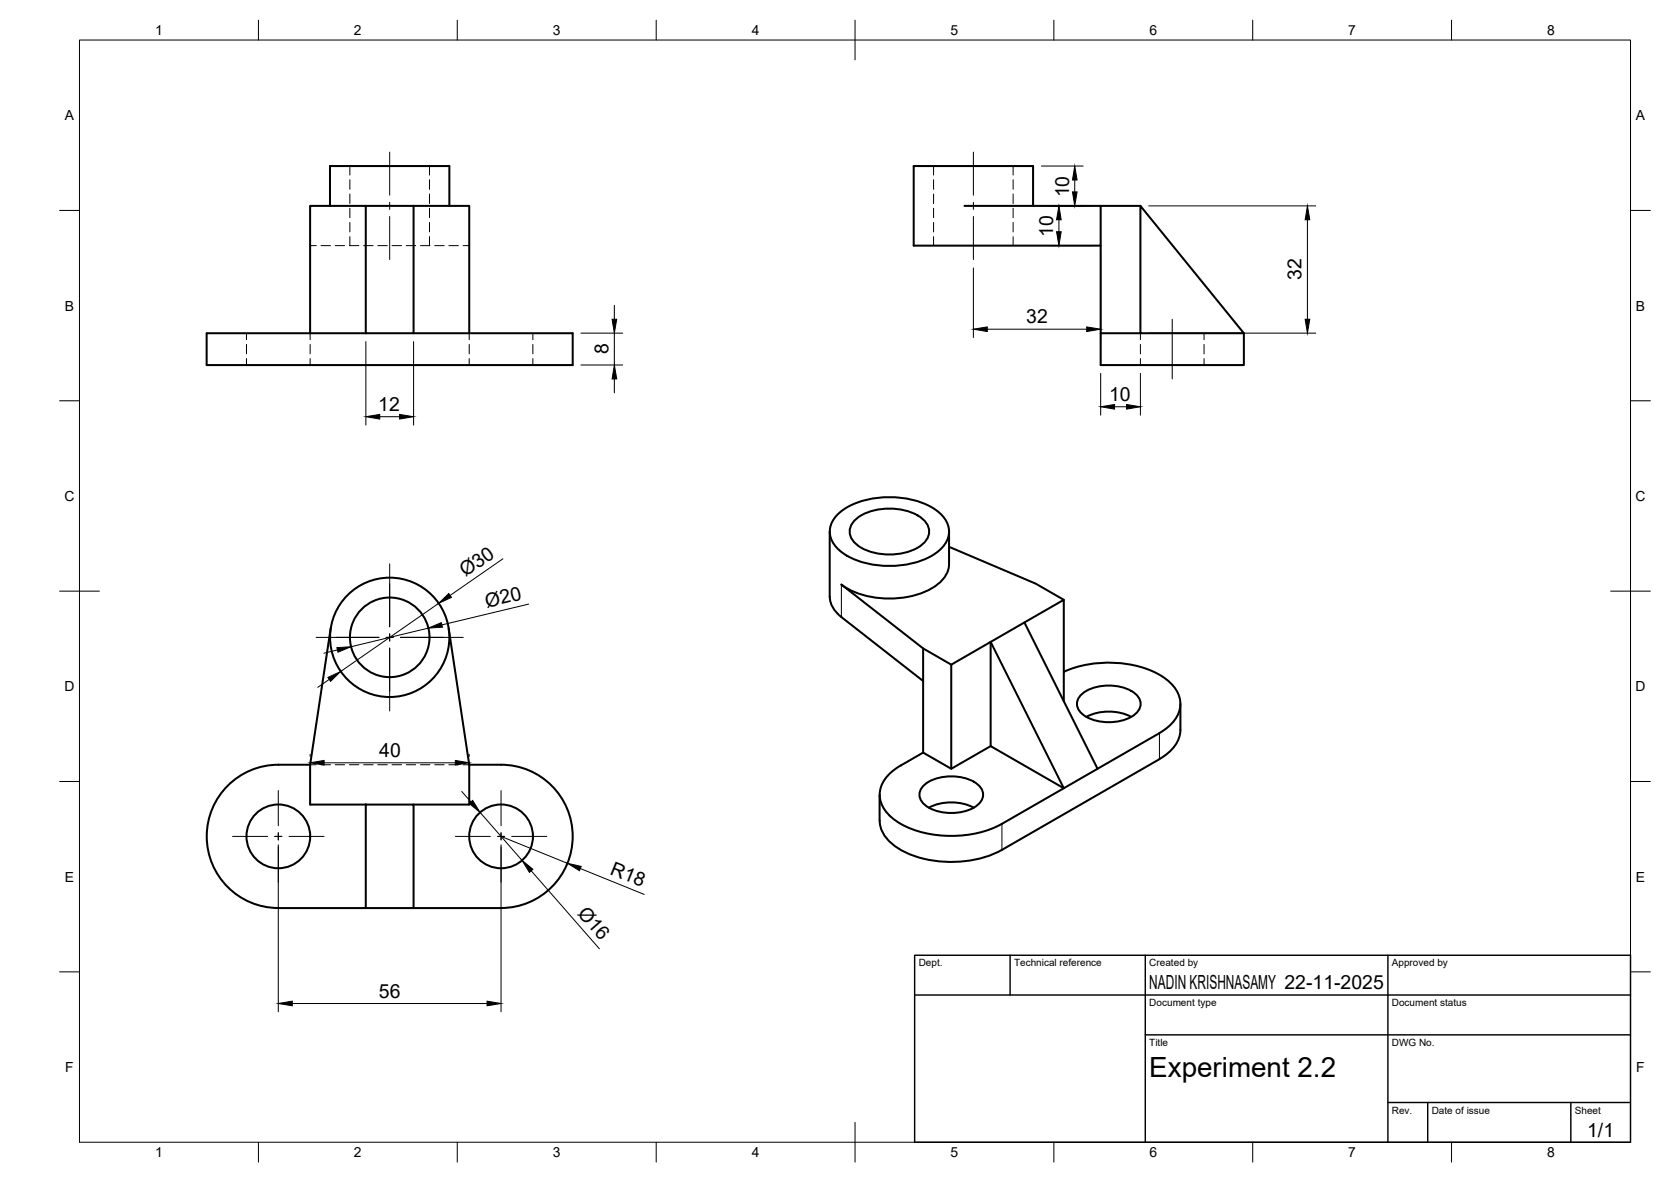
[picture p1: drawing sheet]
<svg xmlns="http://www.w3.org/2000/svg" width="420mm" height="297mm" viewBox="0 0 420 297" stroke-linecap="round" stroke-linejoin="round" font-family="sans-serif">
<!-- layer: Visible -->
<g fill="none" stroke="#000" stroke-width=".51">
<path d="M83 51.7v-10h30v10M92 51.7h12v32h-12zM92 51.7h-14v32M104 51.7h14v32M242.5 51.7h44.2M259.8 51.7v-10h-30.1v20h47.1v-10M276.8 61.7v30h36v-8M92 83.7h-40v8h92v-8h-40M276.8 83.7h36l-26.1-32v32M208.6 133.6v16.3a6.7 6.7 0 0 0 3 5.2l20.5 16v-8.2M210.9 129a20.2 20.2 0 0 1 15-4 17.2 17.2 0 0 1 11.3 4.9 5.6 5.6 0 0 1-.8 8.2 20.2 20.2 0 0 1-15.1 4 17.2 17.2 0 0 1-11.2-4.8 5.6 5.6 0 0 1 .8-8.3zM214.8 130.9a14 14 0 0 1 12.6-2.7 8.4 8.4 0 0 1 6 4.2 4 4 0 0 1-1.7 4.6 15 15 0 0 1-16.1 0 3.9 3.9 0 0 1-.8-6.1z"/>
<path d="M238.6 137.4l21.8 9.3 7.1 4M238.6 133.6v8.2a7.8 7.8 0 0 1-4.9 6.4 23.4 23.4 0 0 1-21.2-.6l-.9-.7 20.5 16 7.1 4.1M83.1 157.9l-5.1 34.3v10h14M112.8 157.9l5.2 34.3v10h-14M257.6 156.4l9.9-5.7v25.5M232.1 171.1v18M249.1 161.3l8.5-4.9 18.4 36.8-8.5 4.9zM249.1 161.3v26.2l18.4 10.6-15.6 8.9M249.1 161.3l-9.9 5.7v26.2M267.5 168.8a28.2 28.2 0 0 1 24.7 1.2 8.6 8.6 0 0 1 4.6 7.2 8.9 8.9 0 0 1-5.3 7l-15.5 9M271.6 174.8a11.3 11.3 0 0 1 11-2 5.2 5.2 0 0 1 4.2 4.1 4.5 4.5 0 0 1-3.2 3.7 12.4 12.4 0 0 1-11.3-1 3.1 3.1 0 0 1-.7-4.8zM296.8 176.9v6.5a9 9 0 0 1-5.3 7.4l-39.6 22.8a28 28 0 0 1-26.2-.5 8.6 8.6 0 0 1-4.5-6.9"/>
<path d="M78 192.2h-8a18 18 0 0 0-18 18 18 18 0 0 0 18 18h22M118 192.2h8a18 18 0 0 1 18 18 18 18 0 0 1-18 18h-22M221.2 199.7v6.6M226.5 192.4a9.5 9.5 0 0 0-5.3 6.8 7.8 7.8 0 0 0 4 7 27.2 27.2 0 0 0 20.8 3.1 22 22 0 0 0 5.9-2.3M232 197.6a11.3 11.3 0 0 1 11-2 5.2 5.2 0 0 1 4.2 4.1 4.5 4.5 0 0 1-3.2 3.7 12.4 12.4 0 0 1-11.3-1 3.1 3.1 0 0 1-.7-4.8zM249.1 187.5l-9.9 5.7-7.1-4.1-5.6 3.3M273.2 180.2a12.6 12.6 0 0 1 11.2 0M92 202.2h12v26h-12zM233.6 203a12.6 12.6 0 0 1 11.2 0"/>
<circle cx="98" cy="160.2" r="10"/>
<circle cx="98" cy="160.2" r="15"/>
<circle cx="70" cy="210.2" r="8"/>
<circle cx="126" cy="210.2" r="8"/>
</g>
<!-- layer: Hidden -->
<g fill="none" stroke="#000" stroke-width=".25">
<path d="M88 41.7v2.3M88 45.2v2.4M88 48.8v2.3M88 52.3v2.4M88 55.9v2.4M88 59.5v2.2M108 41.7v2.3M108 45.2v2.4M108 48.8v2.3M108 52.3v2.4M108 55.9v2.4M108 59.5v2.2"/>
<path d="M234.7 41.7v2.3M234.7 45.2v2.4M234.7 48.8v2.3M234.7 52.3v2.4M234.7 55.9v2.4M234.7 59.5v2.2M254.7 41.7v2.3M254.7 45.2v2.4M254.7 48.8v2.3M254.7 52.3v2.4M254.7 55.9v2.4M254.7 59.5v2.2"/>
<path d="M78 61.7h1.5M80.7 61.7h2.4M84.3 61.7h2.4M87.9 61.7h2.3M91.4 61.7h2.4M95 61.7h2.4M98.6 61.7h2.4M102.2 61.7h2.3M105.7 61.7h2.4M109.3 61.7h2.4M112.9 61.7h2.4M116.4 61.7h1.6"/>
<path d="M62 83.7v1.7M62 86.6v2.3M62 90.1v1.6M78 83.7v1.7M78 86.6v2.3M78 90.1v1.6M118 83.7v1.7M118 86.6v2.3M118 90.1v1.6M134 83.7v1.7M134 86.6v2.3M134 90.1v1.6"/>
<path d="M286.7 83.7v1.7M286.7 86.6v2.3M286.7 90.1v1.6M302.7 83.7v1.7M302.7 86.6v2.3M302.7 90.1v1.6M78 192.2h1.5M80.7 192.2h2.4M84.3 192.2h2.4M87.9 192.2h2.3M91.4 192.2h2.4M95 192.2h2.4"/>
<path d="M98.6 192.2h2.4M102.2 192.2h2.3M105.7 192.2h2.4M109.3 192.2h2.4M112.9 192.2h2.4M116.4 192.2h1.6"/>
</g>
<!-- layer: Visible Narrow -->
<path d="M211.6 146.9v8.2M291.5 184.2v6.6M251.9 207v6.6" fill="none" stroke="#000" stroke-width=".25"/>
<!-- layer: BORDER -->
<g fill="none" stroke="#000" stroke-width=".25">
<path d="M20 10.1h390v276.9h-390zM65 5.1v5M115 5.1v5M165 5.1v5M215 5.1v10M265 5.1v5M315 5.1v5M365 5.1v5M15 52.9h5M410 52.9h5M15 100.7h5M410 100.7h5"/>
<path d="M15 148.6h10M405 148.6h10M15 196.4h5M410 196.4h5M15 244.2h5M410 244.2h5M65 287v5M115 287v5M165 287v5M215 282.1v9.9M265 287v5M315 287v5"/>
<path d="M365 287v5"/>
</g>
<!-- layer: TITLEBLOCK -->
<path d="M230 240.1h180v46.9h-180zM230 250h180M254 240.1v9.9M288 240.1v46.9M349 240.1v46.9M288 260.1h122M349 277.1h61M359 277.1v9.9M395 277.1v9.9" fill="none" stroke="#000" stroke-width=".36"/>
<!-- layer: Smart Centers -->
<g fill="none" stroke="#000" stroke-width=".25">
<path d="M98 38.2v10.9M244.8 38.2v10.9M98 50.8v1.8M98 54.4v10.8M244.8 50.8v1.8M244.8 54.4v10.8M294.7 80.2v15M98 141.7v15.8M98 159.3v1.8M79.5 160.2h15.8M97.1 160.2h1.8M98 162.9v15.8"/>
<path d="M100.7 160.2h15.8M70 198.7v8.8M126 198.7v8.8M58.5 210.2h8.8M69.1 210.2h1.8M70 209.3v1.8M70 212.9v8.8M72.7 210.2h8.8M114.5 210.2h8.8M125.1 210.2h1.8M126 209.3v1.8M126 212.9v8.8"/>
<path d="M128.7 210.2h8.8"/>
</g>
<!-- layer: FD_Dimensions -->
<g fill="none" stroke="#000" stroke-width=".25">
<path d="M261.9 41.7h10.5M261.9 51.7h12.7M266.3 55.2v3M270.2 45.2v3M288.8 51.7h42M328.7 55.2v25M154.5 76.7v3.5M244.8 67.3v17.5M264.1 61.7h10.5M276.8 63.8v21M92 85.8v21M104 85.8v21"/>
<path d="M146.1 83.7h10.5M146.1 91.7h10.5M154.5 83.7v8M154.5 95.2v3.5M248.2 82.7h25M276.8 93.8v10.5M286.7 93.8v10.5M288.8 83.7h42M95.5 104.7h5M280.2 102.2h3.1M107.7 157.8l-19.4 4.7M110.3 151.6l-24.6 17.1"/>
<path d="M126.4 140.4l-13.2 9.2M132.9 151.8l-21.8 5.2M82.8 170.7l-2.9 2M84.9 163.3l-3.5 .9M78 189.6v.5M81.5 191.7h33M116.1 198.9l2.3 2.6M118 189.6v.5M70 212.3v42M120.7 204.2l10.6 12M126 210.2l16.7 6.7M126 212.3v42"/>
<path d="M133.6 218.8l17.1 19.6M145.9 218.3l16.1 6.5M73.5 252.2h49"/>
</g>
<g fill="#000" stroke="#000" stroke-width=".25">
<path d="M265.7 58.2h1.1l-.5 3.5zM266.3 51.7l.5 3.5h-1.1zM270.2 41.7l.6 3.5h-1.1zM269.7 48.2h1.1l-.6 3.5zM328.7 51.7l.6 3.5h-1.1zM153.9 80.2h1.2l-.6 3.5zM154.5 91.7l.6 3.5h-1.2zM244.8 82.7l3.4-.5v1.1zM273.2 82.2l3.6 .5-3.6 .6zM328.2 80.2h1.1l-.6 3.5zM92 104.7l3.5-.6v1.2zM100.5 104.1l3.5 .6-3.5 .6z"/>
<path d="M276.8 102.2l3.4-.6v1.2zM283.3 101.6l3.4 .6-3.4 .6zM107.7 157.8l3.3-1.3 .3 1.1zM110.3 151.6l2.5-2.5 .7 1zM82.4 170.3l3.3-1.6-2.6 2.5zM84.7 162.8l3.6-.3-3.3 1.4zM78 191.7l3.5-.6v1.2zM114.5 191.1l3.5 .6-3.5 .6zM118 201.9l.9-.7 1.8 3zM131.3 216.2l2.7 2.2-.9 .8zM142.7 216.9l3.4 .8-.4 1.1zM70 252.2l3.5-.6v1.2z"/>
<path d="M122.5 251.6l3.5 .6-3.5 .6z"/>
</g>
<text font-size="7" x="289" y="270.6">Experiment 2.2</text>
<g font-size="4.9">
<text x="268.8" y="49.6" transform="rotate(-90 268.8 49.6)">10</text>
<text x="264.8" y="59.6" transform="rotate(-90 264.8 59.6)">10</text>
<text x="327.3" y="70.4" transform="rotate(-90 327.3 70.4)">32</text>
<text x="258" y="81.3">32</text>
<text x="153" y="89.1" transform="rotate(-90 153 89.1)">8</text>
<text x="278.9" y="100.8">10</text>
<text x="95.1" y="103.3">12</text>
<text x="117" y="145.1" transform="rotate(-35 117 145.1)">Ø30</text>
<text x="122.4" y="152.7" transform="rotate(-13 122.4 152.7)">Ø20</text>
<text x="95.4" y="190.2">40</text>
<text x="153.1" y="219.6" transform="rotate(22 153.1 219.6)">R18</text>
<text x="145" y="229.6" transform="rotate(49 145 229.6)">Ø16</text>
<text x="95.3" y="250.7">56</text>
<text x="289" y="248.5">NADIN KRISHNASAMY 22-11-2025</text>
<text x="399.1" y="285.7">1/1</text>
</g>
<g font-size="3.5">
<text x="39" y="8.8">1</text>
<text x="89" y="8.8">2</text>
<text x="139" y="8.8">3</text>
<text x="189" y="8.8">4</text>
<text x="239" y="8.8">5</text>
<text x="289" y="8.8">6</text>
<text x="339" y="8.8">7</text>
<text x="389" y="8.8">8</text>
<text x="16.3" y="30.2">A</text>
<text x="411.3" y="30.2">A</text>
<text x="16.3" y="78">B</text>
<text x="411.3" y="78">B</text>
<text x="16.2" y="125.9">C</text>
<text x="411.2" y="125.9">C</text>
<text x="16.2" y="173.7">D</text>
<text x="411.2" y="173.7">D</text>
<text x="16.3" y="221.6">E</text>
<text x="411.3" y="221.6">E</text>
<text x="16.4" y="269.4">F</text>
<text x="411.4" y="269.4">F</text>
<text x="39" y="290.8">1</text>
<text x="89" y="290.8">2</text>
<text x="139" y="290.8">3</text>
<text x="189" y="290.8">4</text>
<text x="239" y="290.8">5</text>
<text x="289" y="290.8">6</text>
<text x="339" y="290.8">7</text>
<text x="389" y="290.8">8</text>
</g>
<g font-size="2.5">
<text x="231" y="242.9">Dept.</text>
<text x="255" y="242.9">Technical reference</text>
<text x="289" y="242.9">Created by</text>
<text x="350" y="242.9">Approved by</text>
<text x="289" y="252.8">Document type</text>
<text x="350" y="252.8">Document status</text>
<text x="289" y="262.9">Title</text>
<text x="350" y="262.9">DWG No.</text>
<text x="350" y="279.9">Rev.</text>
<text x="360" y="279.9">Date of issue</text>
<text x="396" y="279.9">Sheet</text>
</g>
</svg>
